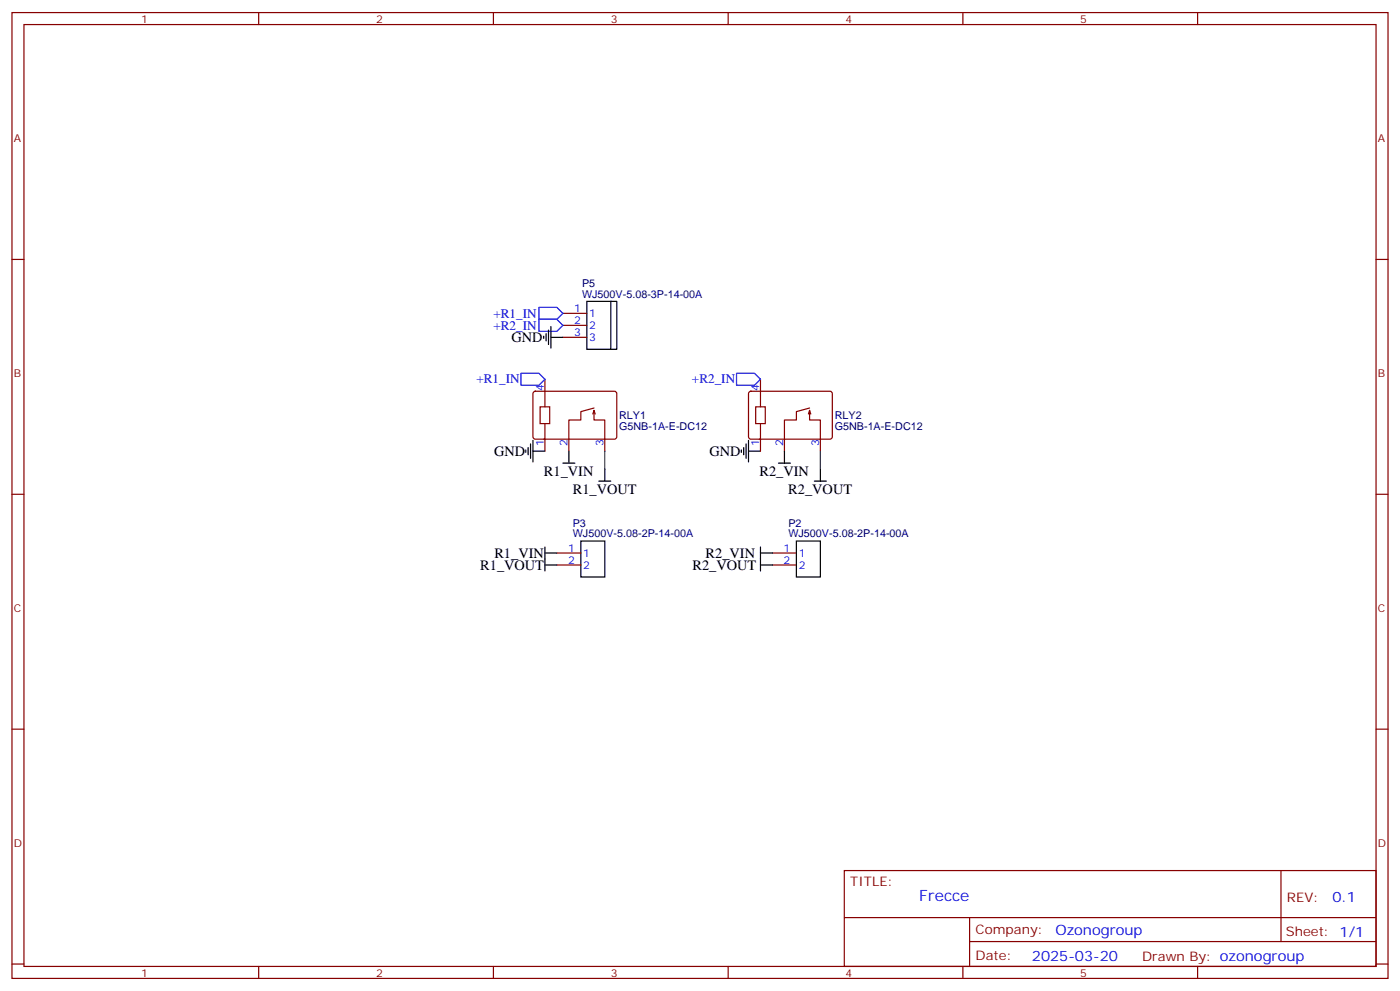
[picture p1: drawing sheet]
<svg xmlns="http://www.w3.org/2000/svg" width="412mm" height="292mm" viewBox="0 0 412 292" stroke-linecap="round" stroke-linejoin="round" font-family="sans-serif">
<g fill="none" stroke="#870000" stroke-width=".35">
<path d="M3.5 3.7h405.4v284.3h-405.4zM7.1 7.2h398.2v277.3h-398.2zM76.2 3.7v3.5M145.3 3.7v3.5M214.5 3.7v3.5M283.6 3.7v3.5M352.8 3.7v3.5M3.5 76.4h3.6M405.3 76.4h3.6M165.8 92.3h7.1M165.8 95.8h7.1M165.8 99.3h7.1"/>
<path d="M157.2 115.4l.5-.2h23.5l.5 .7-.1 13-.6 .4-23.6-.1-.4-.6v-12.7zM159.1 119.8h2.8v4.9h-2.8zM160.5 111.7v8.1M220.7 115.4l.5-.2h23.5l.5 .7-.1 13-.6 .4-23.6-.1-.4-.6v-12.7zM222.6 119.8h2.8v4.9h-2.8zM224 111.7v8.1M160.5 124.7v4.6h-.3M160.5 129.3v3.5M175 120.8v2.8h3.2v9.2M175 120.1l-3.9 1.1v2.4h-3.5v9.2M175 120.8l-.4 1.1M175 120.8l.3 1.1"/>
<path d="M224 124.7v4.6h-.3M224 129.3v3.5M238.5 120.8v2.8h3.2v9.2M238.5 120.1l-3.9 1.1v2.4h-3.5v9.2M238.5 120.8l-.4 1.1M238.5 120.8l.3 1.1M3.5 145.5h3.6M405.3 145.5h3.6M164 162.8h7.1M164 166.3h7.1M227.5 162.8h7.1M227.5 166.3h7.1"/>
<path d="M3.5 214.7h3.6M405.3 214.7h3.6M248.7 256.3h156.6v28.2h-156.6zM377.3 256.3v20.9M248.7 270.1h156.5M285.6 277.2h119.6M285.6 270.1v14.2M3.5 283.8h3.6M76.2 284.5v3.5M145.3 284.5v3.5M214.5 284.5v3.5M283.6 284.5v3.5"/>
<path d="M352.8 284.5v3.5M405.3 283.8h3.6"/>
</g>
<g fill="none" stroke="#000" stroke-width=".35">
<path d="M160.2 99v.7M160.9 98.2v2.2M161.6 97.2v4.2M162.3 99.3h3.5M162.3 96.1v6.4M172.9 88.7h7v14.1h-7zM179.9 88.7h1.8v14.1h-1.8M154.9 132.5v.7M155.6 131.8v2.1M156.3 130.7v4.2M157 132.8h3.5M157 129.6v6.4"/>
<path d="M165.8 136.3h3.5M167.6 132.8v3.5M178.2 138.1v3.5M218.4 132.5v.7M219.1 131.8v2.1M219.8 130.7v4.2M220.5 132.8h3.5M220.5 129.6v6.4M229.3 136.3h3.5M231.1 132.8v3.5M241.7 138.1v3.5M171.1 159.3h7.1v10.6h-7.1z"/>
<path d="M176.4 141.6h3.5M234.6 159.3h7.1v10.6h-7.1zM239.9 141.6h3.5M160.5 162.8h3.5M160.5 166.3h3.5M160.5 161v7.1M224 162.8h3.5M224 161v7.1M224 166.3h3.5"/>
</g>
<path d="M158.7 94h5.3l1.8 1.8-1.8 1.7h-5.3zM158.7 90.5h5.3l1.8 1.8-1.8 1.7h-5.3zM153.5 109.9h5.2l1.8 1.8-1.8 1.7h-5.2zM217 109.9h5.2l1.8 1.8-1.8 1.7h-5.2z" fill="none" stroke="#00f" stroke-width=".35"/>
<path d="M178.2 132.8v5.3M241.7 132.8v5.3" fill="none" stroke="#008700" stroke-width=".35"/>
<text font-size="4.6" fill="#00f" x="270.8" y="265.3">Frecce</text>
<g font-size="4.2">
<text x="150.6" y="100.7">GND</text>
<text x="145.5" y="134.2">GND</text>
<text x="209" y="134.2">GND</text>
<text x="160.2" y="140.2">R1_VIN</text>
<text x="223.7" y="140.2">R2_VIN</text>
<text x="168.7" y="145.5">R1_VOUT</text>
<text x="232.2" y="145.5">R2_VOUT</text>
<text x="141.5" y="167.7">R1_VOUT</text>
<text x="145.6" y="164.2">R1_VIN</text>
<text x="204" y="167.7">R2_VOUT</text>
<text x="207.8" y="164.2">R2_VIN</text>
</g>
<g font-size="4.2" fill="#00f">
<text x="392.5" y="265.6">0.1</text>
<text x="310.9" y="275.1">Ozonogroup</text>
<text x="304" y="282.9">2025-03-20</text>
</g>
<g font-size="3.9" fill="#00f">
<text x="145.4" y="93.5">+R1_IN</text>
<text x="145.4" y="97">+R2_IN</text>
<text x="140.3" y="112.8">+R1_IN</text>
<text x="203.8" y="112.8">+R2_IN</text>
</g>
<g font-size="3.9" fill="#800">
<text x="250.5" y="260.9">TITLE:</text>
<text x="379.1" y="265.6">REV:</text>
<text x="287.4" y="275.1">Company:</text>
<text x="378.7" y="275.7">Sheet: 1/1</text>
<text x="287.4" y="282.8">Date:</text>
<text x="336.4" y="282.8">Drawn By: ozonogroup</text>
</g>
<g font-size="3.2" fill="#800">
<text x="41.6" y="6.7">1</text>
<text x="110.8" y="6.7">2</text>
<text x="179.9" y="6.7">3</text>
<text x="249.1" y="6.7">4</text>
<text x="318.2" y="6.7">5</text>
<text x="4.1" y="41.8">A</text>
<text x="405.9" y="41.8">A</text>
<text x="4.1" y="110.9">B</text>
<text x="405.9" y="110.9">B</text>
<text x="4.1" y="180.1">C</text>
<text x="405.9" y="180.1">C</text>
<text x="4.1" y="249.2">D</text>
<text x="405.9" y="249.2">D</text>
<text x="41.6" y="287.5">1</text>
<text x="110.8" y="287.5">2</text>
<text x="179.9" y="287.5">3</text>
<text x="249.1" y="287.5">4</text>
<text x="318.2" y="287.5">5</text>
</g>
<g font-size="3.2" fill="#000080">
<text x="171.5" y="87.7">WJ500V-5.08-3P-14-00A</text>
<text x="171.5" y="84.5">P5</text>
<text x="182.4" y="123.4">RLY1</text>
<text x="245.9" y="123.4">RLY2</text>
<text x="182.4" y="126.5">G5NB-1A-E-DC12</text>
<text x="245.9" y="126.5">G5NB-1A-E-DC12</text>
<text x="168.7" y="155">P3</text>
<text x="232.2" y="155">P2</text>
<text x="168.7" y="158.2">WJ500V-5.08-2P-14-00A</text>
<text x="232.2" y="158.2">WJ500V-5.08-2P-14-00A</text>
</g>
<g font-size="3.2" fill="#00f">
<text x="169.1" y="91.9">1</text>
<text x="169.1" y="95.4">2</text>
<text x="173.6" y="93.3">1</text>
<text x="169.1" y="99">3</text>
<text x="173.6" y="96.8">2</text>
<text x="173.6" y="100.4">3</text>
<text x="160.2" y="115.2" transform="rotate(-90 160.2 115.2)">4</text>
<text x="223.7" y="115.2" transform="rotate(-90 223.7 115.2)">4</text>
<text x="160.2" y="131.3" transform="rotate(-90 160.2 131.3)">1</text>
<text x="167.2" y="131.3" transform="rotate(-90 167.2 131.3)">2</text>
<text x="177.8" y="131.3" transform="rotate(-90 177.8 131.3)">3</text>
<text x="223.7" y="131.3" transform="rotate(-90 223.7 131.3)">1</text>
<text x="230.7" y="131.3" transform="rotate(-90 230.7 131.3)">2</text>
<text x="241.3" y="131.3" transform="rotate(-90 241.3 131.3)">3</text>
<text x="167.3" y="162.5">1</text>
<text x="167.3" y="166">2</text>
<text x="171.8" y="163.9">1</text>
<text x="171.8" y="167.4">2</text>
<text x="230.8" y="162.5">1</text>
<text x="230.8" y="166">2</text>
<text x="235.3" y="163.9">1</text>
<text x="235.3" y="167.4">2</text>
</g>
</svg>
